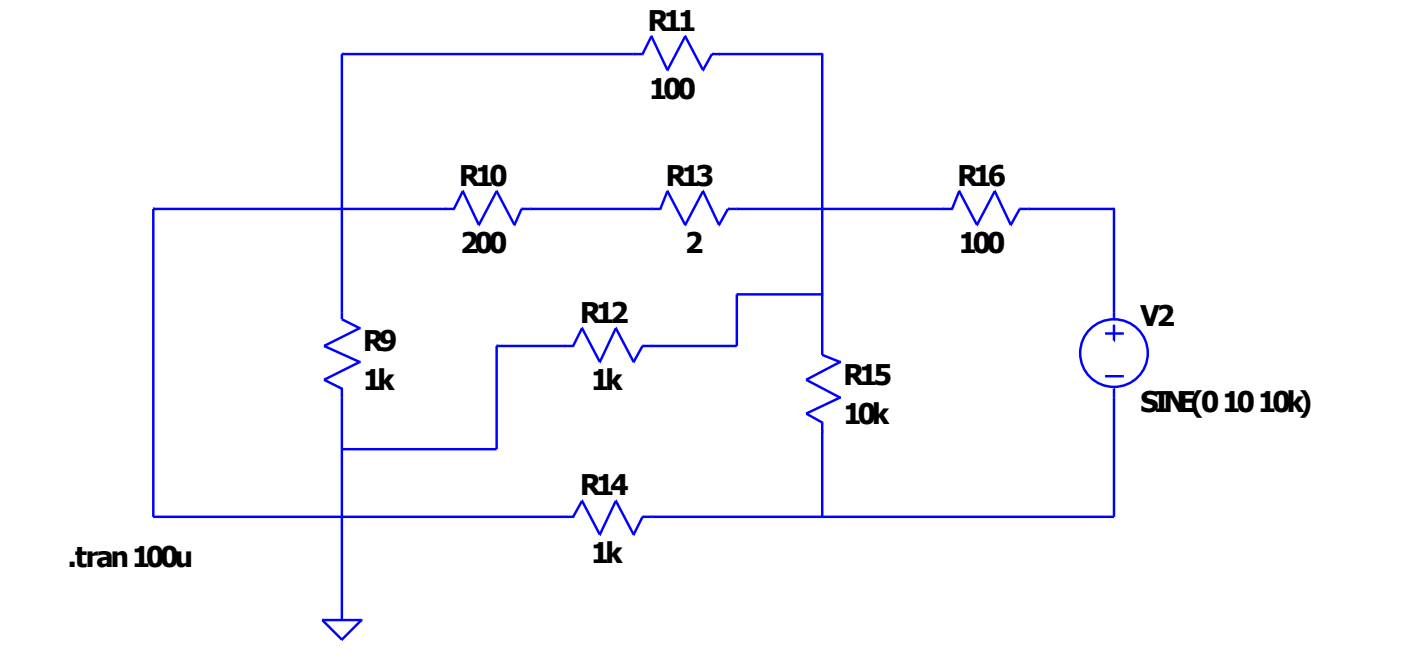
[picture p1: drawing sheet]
<svg xmlns="http://www.w3.org/2000/svg" width="200mm" height="94mm" viewBox="0 0 200 94" stroke-linecap="round" stroke-linejoin="round" font-family="sans-serif">
<!-- layer: Ebene 1 -->
<g fill="none" stroke="#00f" stroke-width=".35">
<path d="M117.4 42h-12.2v7.4h-13.5l-1.2 2.3-2.6-4.9-2.3 4.9-2.5-4.9-1.3 2.6h-10.9v14.7h-22.1M157.8 47.6h2.5M157.8 53.7h2.5M159 45.6v-15.8h-13.4l-1.3 2.3-2.3-4.8-2.5 4.8-2.6-4.8-1 2.5h-32l-1.2 2.3-2.3-4.8-2.6 4.8-2.5-4.8-1 2.5h-19.8l-1.1 2.3-2.5-4.8-2.5 4.8-2.3-4.8-1.3 2.5h-42.9v44h59.9l1.3-2.3 2.5 4.8 2.3-4.8 2.6 4.8 1.2-2.5h67.3v-18.3M159 46.3v2.3M117.4 73.8v-13.5l-2.3-1.3 4.8-2.3-4.8-2.5 4.8-2.5-2.5-1.1v-42.9h-15.8l-1.2 2.3-2.6-4.8-2.5 4.8-2.3-4.8-1.3 2.5h-42.9v37.9l2.6 1.2-5.1 2.6 5.1 2.3-5.1 2.5 2.5 1.3v33M46 88.5h5.6l-2.8 2.8z"/>
<circle cx="159.1" cy="50.4" r="4.8"/>
</g>
<g font-size="4.1">
<text x="92.5" y="4.4">R11</text>
<text x="92.7" y="14.1">100</text>
<text x="65.6" y="26.5">R10</text>
<text x="95" y="26.5">R13</text>
<text x="136.7" y="26.5">R16</text>
<text x="65.8" y="36.2">200</text>
<text x="97.8" y="36.2">2</text>
<text x="136.9" y="36.2">100</text>
<text x="82.8" y="46.1">R12</text>
<text x="162.9" y="46.6">V2</text>
<text x="51.9" y="50.1">R9</text>
<text x="51.9" y="55.7">1k</text>
<text x="84.4" y="55.7">1k</text>
<text x="120.4" y="55">R15</text>
<text x="162.9" y="58.8">SINE(01010k)</text>
<text x="120.4" y="60.5">10k</text>
<text x="82.8" y="70.7">R14</text>
<text x="9.7" y="80.9">.tran100u</text>
<text x="84.4" y="80.4">1k</text>
</g>
</svg>
